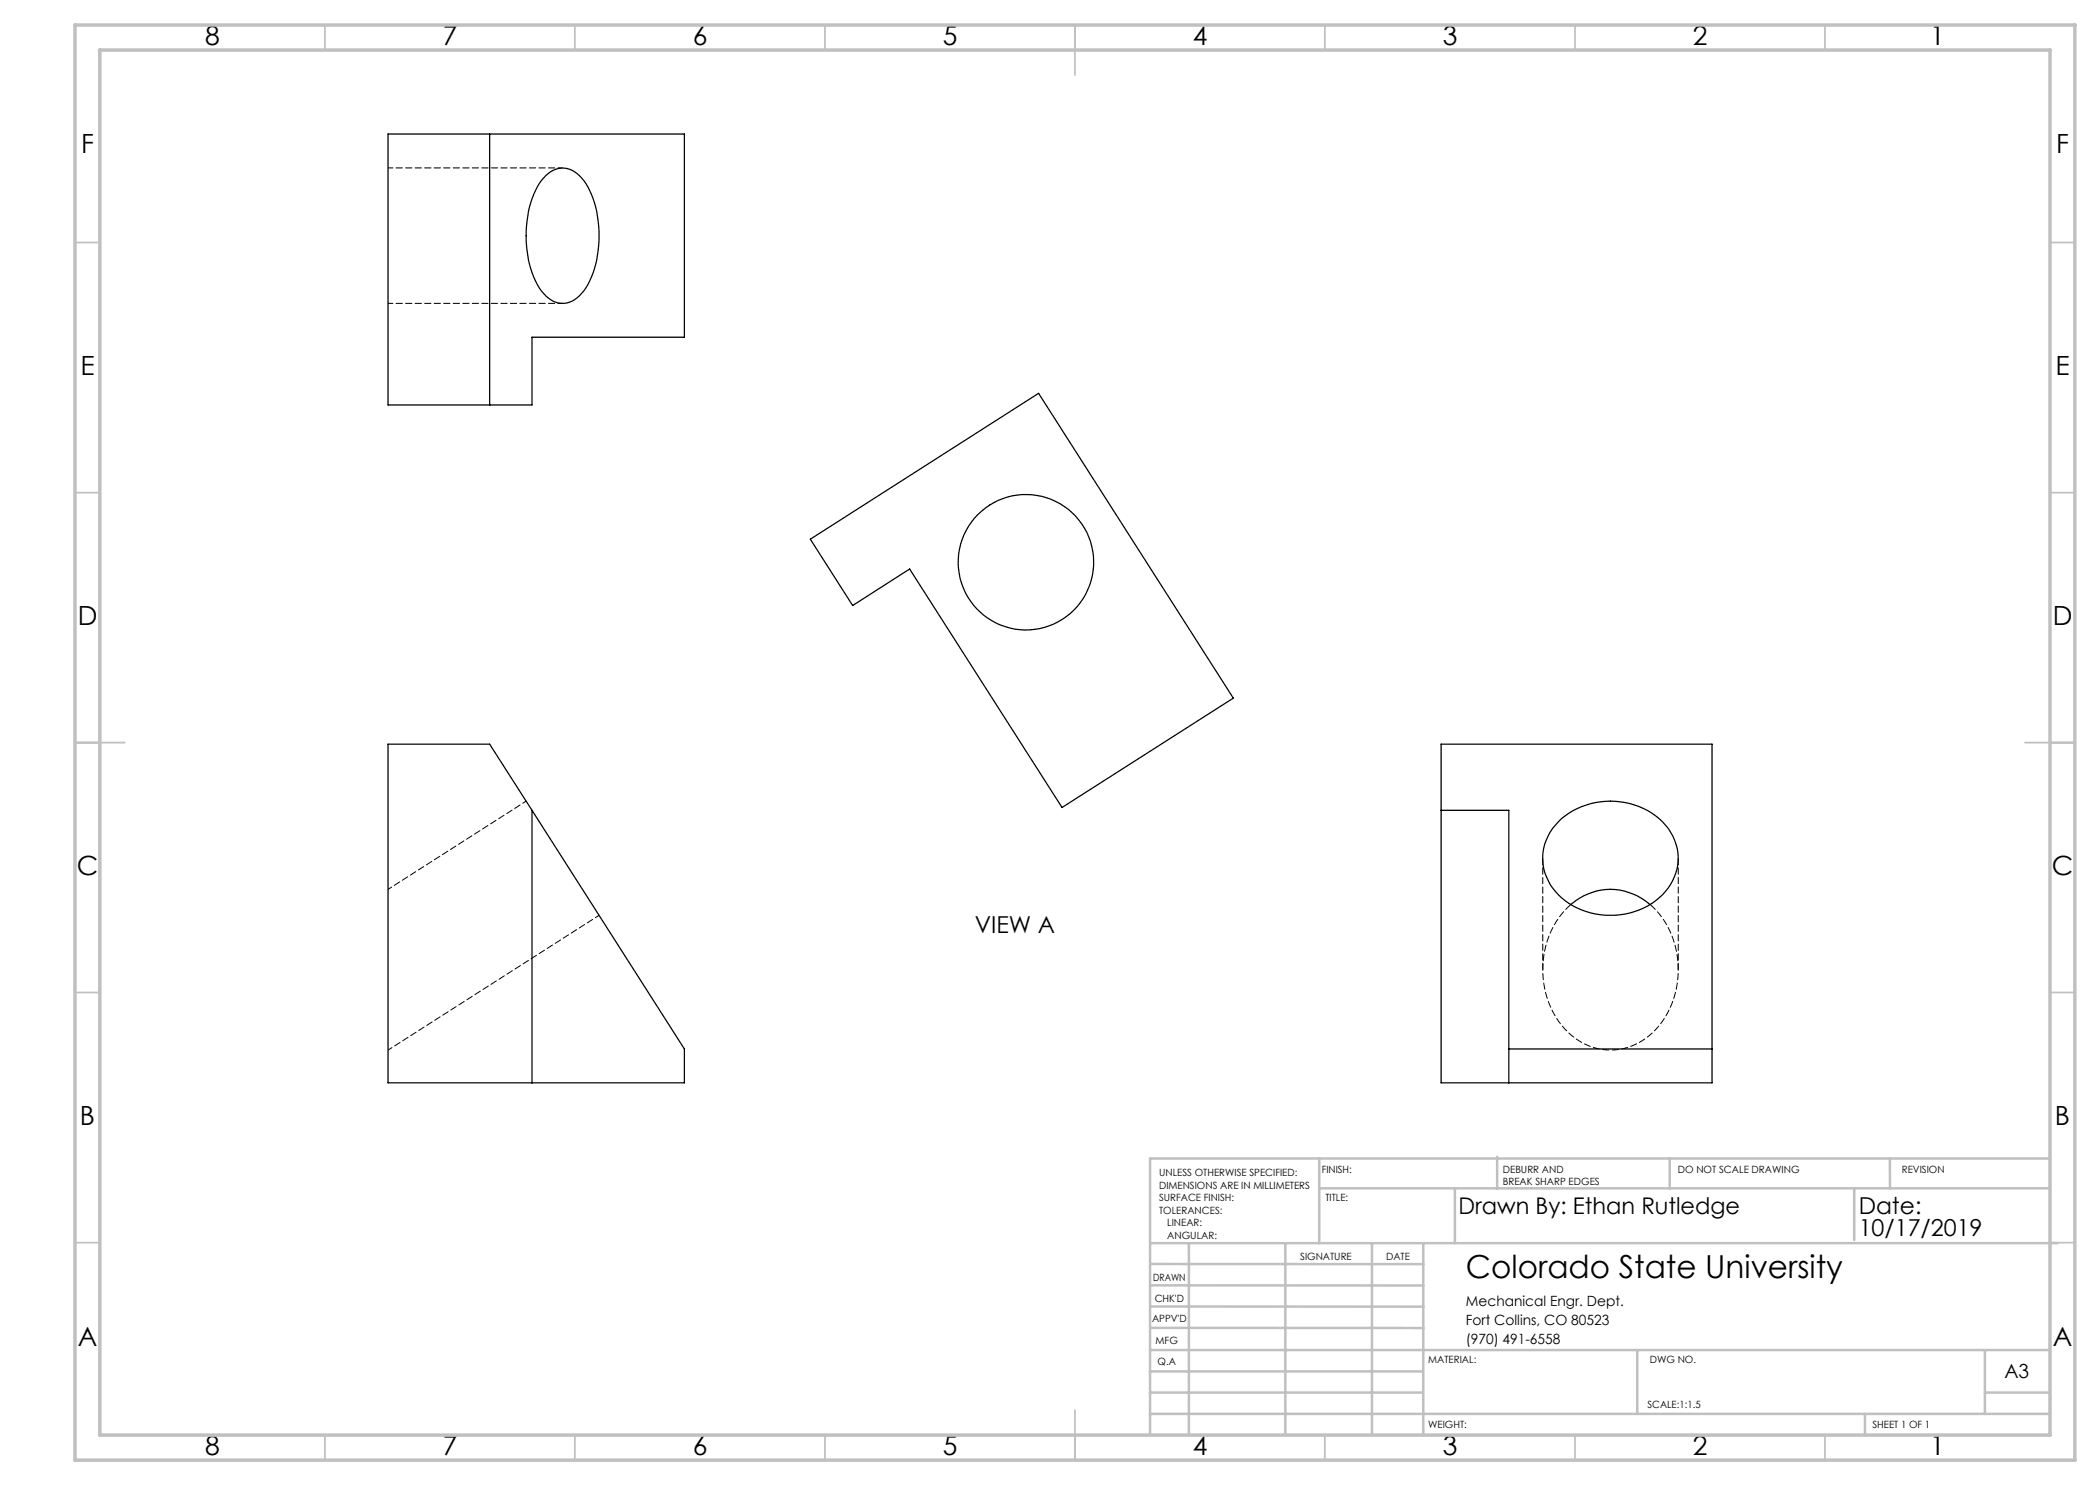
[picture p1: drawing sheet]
<svg xmlns="http://www.w3.org/2000/svg" width="420mm" height="297mm" viewBox="0 0 420 297" stroke-linecap="round" stroke-linejoin="round" font-family="sans-serif">
<g fill="none" stroke="#c0c0c0" stroke-width=".35">
<path d="M65 5v5M115 5v5M165 5v5M215 5v10M265 5v5M315 5v5M365 5v5M15 48.5h5M410 48.5h5M15 98.5h5M410 98.5h5M15 148.5h10"/>
<path d="M405 148.5h10M15 198.5h5M410 198.5h5M15 248.5h5M410 248.5h5M65 287v5M115 287v5M165 287v5M215 282v10M265 287v5M315 287v5M365 287v5"/>
</g>
<g fill="none" stroke="#c0c0c0" stroke-width=".5">
<path d="M263.8 231.7v16.9M263.8 237.7h146.2M291 237.7v10.9M299.4 231.3v6.4M333.9 231.7v6M370.8 237.7v10.3M378 231.7v6M410 231.7h-180v55.2M230.1 248.6h181.4M230.1 257.1h54.6M230.1 252.8h54.6M237.8 248.8v38.2"/>
<path d="M257.1 248.6v38.2M274.4 248.8v38.2M284.7 248.6v38.2M230 278.5h54.6M230 274.3h54.6M230 270h180M230 265.6h54.7M230.1 261.3h54.6M327.4 270v12.8M397 278.5h13M397 270v12.8M230 282.8h180"/>
<path d="M373 282.8v4.2"/>
</g>
<path d="M15 5h400v287h-400zM20 10h390v277h-390z" fill="none" stroke="#c0c0c0" stroke-width=".7"/>
<g fill="none" stroke="#000" stroke-width=".25">
<path d="M77.6 26.8h59.3v40.6h-30.5v13.6h-28.8zM97.9 26.8v54.2M109.2 35.1a4.6 4.6 0 0 1 7.1 .5 17.9 17.9 0 0 1 3.5 11.5 18 18 0 0 1-3.5 11.6 4.6 4.6 0 0 1-7.6 0 18 18 0 0 1-3.5-11.6 17.9 17.9 0 0 1 3.5-11.5zM162.1 107.8l45.6-29.1 39 60.9-34.3 21.9-30.5-47.7-11.4 7.3zM77.6 148.8h20.3l39 61v6.8h-59.3zM288.2 148.8h54.2v67.8h-54.2zM106.4 162.1v54.5M288.2 162.1h13.6v54.5M312.3 163.7a15.2 15.2 0 0 1 20.8 1.3 10.1 10.1 0 0 1-2 15.2 15.2 15.2 0 0 1-20-1.9 10.1 10.1 0 0 1 1.2-14.6zM314.1 180.9a11.9 11.9 0 0 1 15.9 0M301.8 209.8h40.6"/>
<circle cx="205.2" cy="112.4" r="13.5"/>
</g>
<path d="M105.2 160.2l-27.6 17.7M77.6 210l42.2-26.9" fill="none" stroke="#000" stroke-width=".2" stroke-dasharray="1.3 .6" stroke-dashoffset=".4"/>
<path d="M314.2 180.9a17.9 17.9 0 0 0 .2 26.3 12 12 0 0 0 17.4-2.1 18.1 18.1 0 0 0-1.8-24.2" fill="none" stroke="#000" stroke-width=".2" stroke-dasharray="1.3 .6" stroke-dashoffset="-.2"/>
<path d="M308.6 171.6v22.3M335.6 193.9v-22.3" fill="none" stroke="#000" stroke-width=".2" stroke-dasharray="1.3 .6"/>
<path d="M112.5 33.6h-34.9M77.6 60.7h34.9" fill="none" stroke="#000" stroke-width=".2" stroke-dasharray="1.3 .6" stroke-dashoffset=".3"/>
<text font-size="6.3" x="293.2" y="255.5">Colorado State University</text>
<g font-size="5.3">
<text x="41" y="8.9">8</text>
<text x="88.5" y="8.9">7</text>
<text x="138.5" y="8.9">6</text>
<text x="188.5" y="8.9">5</text>
<text x="238.5" y="8.9">4</text>
<text x="288.5" y="8.9">3</text>
<text x="338.5" y="8.9">2</text>
<text x="386" y="8.9">1</text>
<text x="16.2" y="30.7">F</text>
<text x="411.2" y="30.7">F</text>
<text x="16.1" y="74.9">E</text>
<text x="411.1" y="74.9">E</text>
<text x="15.5" y="124.9">D</text>
<text x="410.5" y="124.9">D</text>
<text x="15.4" y="174.9">C</text>
<text x="410.4" y="174.9">C</text>
<text x="16" y="224.9">B</text>
<text x="411" y="224.9">B</text>
<text x="15.5" y="269.2">A</text>
<text x="410.5" y="269.2">A</text>
<text x="41" y="290.9">8</text>
<text x="88.5" y="290.9">7</text>
<text x="138.5" y="290.9">6</text>
<text x="188.5" y="290.9">5</text>
<text x="238.5" y="290.9">4</text>
<text x="288.5" y="290.9">3</text>
<text x="338.5" y="290.9">2</text>
<text x="386" y="290.9">1</text>
</g>
<g font-size="4.7">
<text x="194.9" y="186.7">VIEW A</text>
<text x="371.7" y="242.7">Date:</text>
<text x="371.7" y="247.3">10/17/2019</text>
</g>
<text font-size="4.6" x="291.7" y="242.7">Drawn By: Ethan Rutledge</text>
<text font-size="3.9" x="400.9" y="275.5">A3</text>
<g font-size="2.8">
<text x="293.2" y="261.1">Mechanical Engr. Dept.</text>
<text x="293.2" y="264.9">Fort Collins, CO 80523</text>
<text x="293.2" y="268.7">(970) 491-6558</text>
</g>
<g font-size="2">
<text x="231.8" y="235.2">UNLESS OTHERWISE SPECIFIED:</text>
<text x="231.8" y="237.7">DIMENSIONS ARE IN MILLIMETERS</text>
<text x="264.4" y="234.6">FINISH:</text>
<text x="300.6" y="234.6">DEBURR AND</text>
<text x="300.6" y="237.1">BREAK SHARP EDGES</text>
<text x="335.6" y="234.6">DO NOT SCALE DRAWING</text>
<text x="380.4" y="234.6">REVISION</text>
<text x="231.8" y="240.2">SURFACE FINISH:</text>
<text x="231.8" y="242.7">TOLERANCES:</text>
<text x="233.4" y="245.2">LINEAR:</text>
<text x="265.1" y="240.2">TITLE:</text>
<text x="233.5" y="247.7">ANGULAR:</text>
<text x="260" y="251.9">SIGNATURE</text>
<text x="277.2" y="251.9">DATE</text>
<text x="230.6" y="256.1">DRAWN</text>
<text x="230.9" y="260.3">CHK'D</text>
<text x="230.4" y="264.4">APPV'D</text>
<text x="231.1" y="268.8">MFG</text>
<text x="231.5" y="273">Q.A</text>
<text x="285.6" y="272.5">MATERIAL:</text>
<text x="330" y="272.5">DWG NO.</text>
<text x="329.5" y="281.7">SCALE:1:1.5</text>
<text x="285.6" y="285.5">WEIGHT:</text>
<text x="374.5" y="285.6">SHEET 1 OF 1</text>
</g>
</svg>
